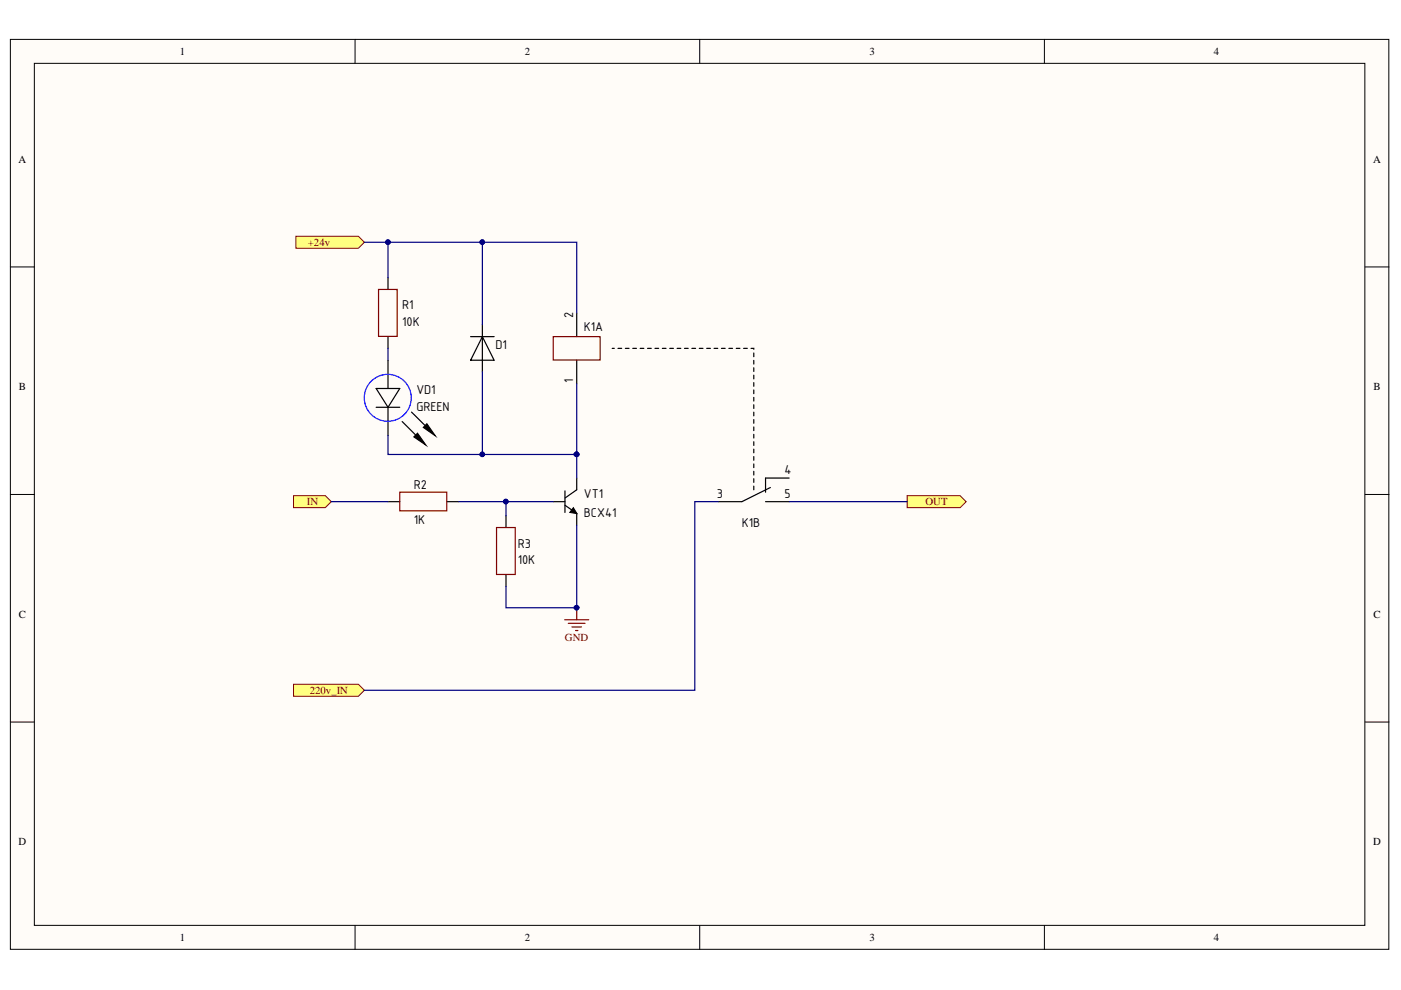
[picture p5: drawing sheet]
<svg xmlns="http://www.w3.org/2000/svg" width="297mm" height="210mm" viewBox="0 0 297 210" stroke-linecap="round" stroke-linejoin="round" font-family="sans-serif">
<g fill="#fffcf8" stroke="#000" stroke-width=".21">
<path d="M2.2 8.4h292.3v192.9h-292.3z"/>
<path d="M7.3 13.4h282.1v182.8h-282.1z"/>
</g>
<g fill="none" stroke="#000" stroke-width=".21">
<path d="M75.3 8.4v5M148.4 8.4v5M221.4 8.4v5M2.2 56.6h5.1M289.4 56.6h5.1M2.2 104.8h5.1M121.6 107.6l.7 1.3-1.5-.3zM289.4 104.8h5.1M2.2 153.1h5.1M289.4 153.1h5.1M75.3 196.2v5.1M148.4 196.2v5.1"/>
<path d="M221.4 196.2v5.1"/>
</g>
<g fill="none" stroke="#000" stroke-width=".25">
<path d="M82.3 58.9v2.5M82.3 71.4v2.5M82.3 76.4v6M99.8 71.4h5M102.3 71.4l2.5 5h-5zM102.3 68.9v10M122.3 66.4v5M122.3 76.4v5M82.3 86.4v6M82.3 106.4h2.5M94.8 106.4h2.5M107.3 109.4v2.4"/>
<path d="M117.3 106.4h2.5M119.8 107.1l2.5 1.8v2.5M119.8 104.1v4.5M122.3 101.4v2.4l-2.5 1.8M162.3 106.4h5M163.3 103.4l-6 3h-5M167.3 101.4h-5v3M107.3 121.9v2.4"/>
</g>
<path d="M121.6 107.6l.7 1.3-1.5-.3z" fill="#000"/>
<path d="M80.3 61.4h3.9v9.9h-3.9zM117.3 71.4h9.9v4.9h-9.9zM84.8 104.4h9.9v3.9h-9.9zM105.3 111.8h3.9v10h-3.9z" fill="none" stroke="#800000" stroke-width=".25"/>
<path d="M79.8 86.4h5M79.8 82.4h5l-2.5 4zM85.3 89.4l3 3M87.2 87.4l3.1 3" fill="none" stroke="#030000" stroke-width=".25"/>
<circle cx="82.2" cy="84.3" r="5" fill="none" stroke="#00f" stroke-width=".25"/>
<path d="M87.8 92.6l.7-.7 1.8 2.5z" fill="#030000"/>
<path d="M87.8 92.6l.7-.7 1.8 2.5z" fill="none" stroke="#030000" stroke-width=".25"/>
<path d="M90.5 89.9l1.8 2.5-2.5-1.8z" fill="#030000"/>
<path d="M90.5 89.9l1.8 2.5-2.5-1.8z" fill="none" stroke="#030000" stroke-width=".25"/>
<g fill="#ffff80" stroke="#800000" stroke-width=".21">
<path d="M62.7 50.1h13.3l1.3 1.3-1.3 1.2h-13.3z" fill-rule="evenodd"/>
<path d="M62.2 105.1h6.8l1.2 1.3-1.2 1.2h-6.8z" fill-rule="evenodd"/>
</g>
<path d="M159.8 103.8v-29.9h-30" fill="none" stroke="#000" stroke-width=".25" stroke-dasharray=".8 .8"/>
<path d="M119.7 131.4h5.1M120.5 132.2h3.6M121.3 132.9h2M122 133.7h.5M122.3 128.9v2.5" fill="none" stroke="#800000" stroke-width=".25"/>
<circle cx="122.2" cy="128.8" r=".49" fill="#000080" stroke="#000080" stroke-width=".21"/>
<g fill="#ffff80" stroke="#800000" stroke-width=".21">
<path d="M62.2 145.1h13.8l1.3 1.3-1.3 1.2h-13.8z" fill-rule="evenodd"/>
<path d="M192.3 105.1h11.3l1.2 1.3-1.2 1.2h-11.3z" fill-rule="evenodd"/>
</g>
<g fill="none" stroke="#000080" stroke-width=".25">
<path d="M77.3 51.4h5M82.3 58.9v-7.5h20v17.5M102.3 51.4h20v15M82.3 73.9v2.5M102.3 78.9v17.5h20M82.3 92.4v4h20M122.3 96.4v5M122.3 81.4v15M70.2 106.4h12.1M97.3 106.4h20M107.3 106.4v3M122.3 111.4v17.5h-15v-4.6"/>
<path d="M152.3 106.4h-5v40h-70M167.3 106.4h25"/>
</g>
<g fill="#000080" stroke="#000080" stroke-width=".21">
<circle cx="82.2" cy="51.3" r=".48"/>
<circle cx="102.2" cy="96.3" r=".48"/>
<circle cx="102.2" cy="51.3" r=".48"/>
<circle cx="107.2" cy="106.3" r=".49"/>
<circle cx="122.2" cy="96.3" r=".49"/>
<circle cx="122.2" cy="128.8" r=".49"/>
</g>
<g font-size="2.9">
<text x="85.3" y="65.6">R1</text>
<text x="85.3" y="69.1">10K</text>
<text x="121.5" y="67.4" transform="rotate(-90 121.5 67.4)">2</text>
<text x="123.8" y="70.1">K1A</text>
<text x="105" y="73.9">D1</text>
<text x="88.3" y="83.6">VD1</text>
<text x="121.5" y="81.3" transform="rotate(-90 121.5 81.3)">1</text>
<text x="88.3" y="87.1">GREEN</text>
<text x="166.3" y="100.6">4</text>
<text x="87.8" y="103.6">R2</text>
<text x="123.8" y="105.6">VT1</text>
<text x="152" y="105.6">3</text>
<text x="166.3" y="105.6">5</text>
<text x="87.8" y="111.1">1K</text>
<text x="123.8" y="109.6">BCX41</text>
<text x="157.3" y="111.7">K1B</text>
<text x="109.8" y="119.6">10K</text>
<text x="109.8" y="116.1">R3</text>
</g>
<g font-size="2.3">
<text x="38.2" y="11.7">1</text>
<text x="111.2" y="11.7">2</text>
<text x="184.3" y="11.7">3</text>
<text x="257.4" y="11.7">4</text>
<text x="3.9" y="34.5">A</text>
<text x="291.1" y="34.5">A</text>
<text x="4" y="82.8">B</text>
<text x="291.2" y="82.8">B</text>
<text x="4" y="131">C</text>
<text x="291.2" y="131">C</text>
<text x="3.9" y="179.2">D</text>
<text x="291.1" y="179.2">D</text>
<text x="38.2" y="199.6">1</text>
<text x="111.2" y="199.6">2</text>
<text x="184.3" y="199.6">3</text>
<text x="257.4" y="199.6">4</text>
</g>
<g font-size="2.3" fill="#800000">
<text x="65.3" y="52.1">+24v</text>
<text x="65.1" y="107.2">IN</text>
<text x="196.2" y="107.2">OUT</text>
<text x="119.8" y="136">GND</text>
<text x="65.7" y="147.1">220v_IN</text>
</g>
</svg>
